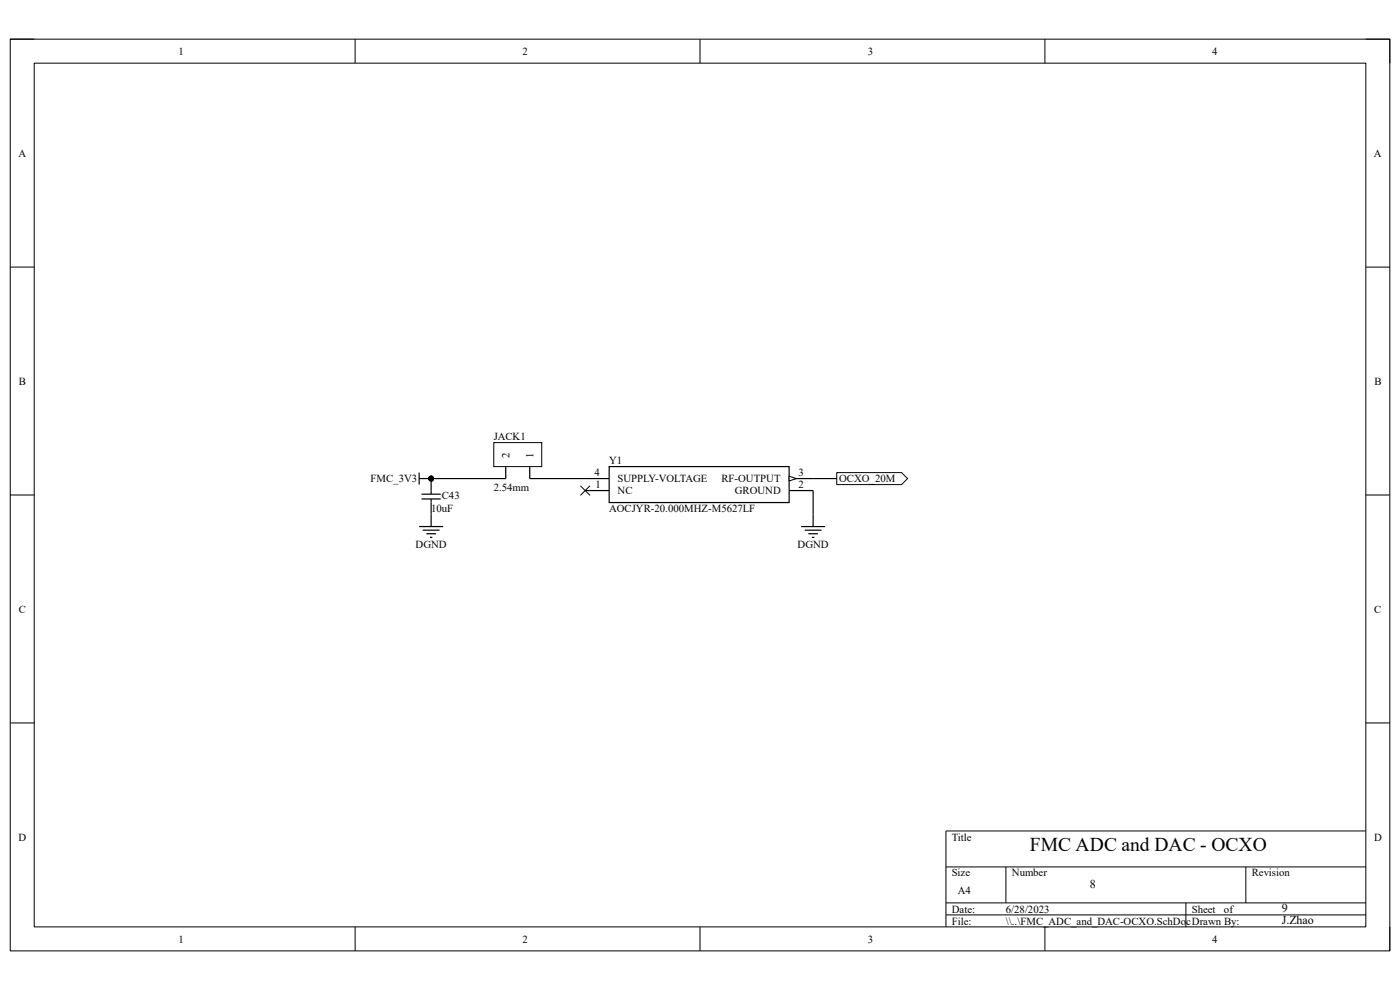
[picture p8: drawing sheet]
<svg xmlns="http://www.w3.org/2000/svg" width="297mm" height="210mm" viewBox="0 0 297 210" stroke-linecap="round" stroke-linejoin="round" font-family="sans-serif">
<path d="M2.2 8.3h292.7v193.4h-292.7z" fill="none" stroke="#000" stroke-width=".21"/>
<path d="M7.3 13.4h282.5v183.2h-282.5z" fill-rule="evenodd" fill="#fff"/>
<g fill="none" stroke="#000" stroke-width=".21">
<path d="M2.2 8.3h5.1M7.3 13.4h282.5v183.2h-282.5zM75.3 8.3v5.1M148.5 8.3v5.1M221.7 8.3v5.1M289.8 8.3h5.1v5.1M2.2 56.7h5.1M289.8 56.7h5.1M2.2 105h5.1M289.8 105h5.1M2.2 153.4h5.1M289.8 153.4h5.1"/>
<path d="M289.8 176.3h-89.1v20.3M75.3 196.6v5.1M148.5 196.6v5.1M200.7 183.9h89.1M200.7 191.5h89.1M200.7 194.1h89.1M213.4 183.9v7.6M221.7 196.6v5.1M251.6 191.5v5.1M264.3 183.9v7.6M294.9 196.6v5.1"/>
</g>
<path d="M129.2 99h38.2v7.6h-38.2z" fill-rule="evenodd" fill="#fff"/>
<path d="M129.2 99h38.2v7.6h-38.2zM124.1 104.1h5.1M167.4 104.1h5.1M167.4 101.5h5.1" fill="none" stroke="#000" stroke-width=".25"/>
<path d="M167.4 101l1.5 .5-1.5 .5z" fill="#fff"/>
<g fill="none" stroke="#000" stroke-width=".21">
<path d="M123.1 103l2.1 2.1M125.2 103l-2.1 2.1M167.4 101l1.5 .5-1.5 .5z"/>
<circle cx="91.5" cy="101.5" r=".51"/>
</g>
<g fill="none" stroke="#000" stroke-width=".25">
<path d="M88.9 101.5h2.6v3.3M88.9 111.7h5.1M88.9 100.3v2.5M89.4 104.8h4.1M89.4 105.8h4.1M89.7 112.5h3.5M90.5 113.2h2M91.2 114h.5M91.5 105.8v5.9M124.1 101.5h5.1M170 111.7h5M170.7 112.5h3.6"/>
<path d="M171.5 113.2h2M172.2 114h.6M172.5 109.2v2.5"/>
</g>
<circle cx="91.5" cy="101.5" r=".51" fill="#000"/>
<path d="M177.5 100.3h13.8l1.2 1.2-1.2 1.3h-13.8z" fill-rule="evenodd" fill="#fff"/>
<g fill="none" stroke="#000" stroke-width=".21">
<path d="M177.5 100.3h13.8l1.2 1.2-1.2 1.3h-13.8z"/>
<circle cx="91.5" cy="101.5" r=".51"/>
</g>
<path d="M91.5 101.5h15.8M112.4 101.5h11.7M172.5 104.1v5.1M172.5 101.5h5" fill="none" stroke="#000" stroke-width=".25"/>
<circle cx="91.5" cy="101.5" r=".51" fill="#000"/>
<path d="M104.8 93.9h10.1v5.1h-10.1z" fill-rule="evenodd" fill="#fff"/>
<path d="M104.8 93.9h10.1v5.1h-10.1z" fill="none" stroke="#000" stroke-width=".21"/>
<path d="M107.3 99v2.5M112.4 99v2.5" fill="none" stroke="#000" stroke-width=".25"/>
<text font-size="4.1" x="218.5" y="180.5">FMC ADC and DAC - OCXO</text>
<g font-size="2.5">
<text x="231.2" y="188.4">8</text>
<text x="271.9" y="196.1">J.Zhao</text>
<text x="271.9" y="193.5">9</text>
</g>
<g font-size="2.3">
<text x="37.9" y="11.6">1</text>
<text x="110.9" y="11.6">2</text>
<text x="184.1" y="11.6">3</text>
<text x="257.2" y="11.6">4</text>
<text x="3.9" y="33.2">A</text>
<text x="291.5" y="33.2">A</text>
<text x="4" y="81.6">B</text>
<text x="291.6" y="81.6">B</text>
<text x="104.7" y="93.4">JACK1</text>
<text x="108.1" y="97.2" transform="rotate(-90 108.1 97.2)">2</text>
<text x="113.2" y="97.2" transform="rotate(-90 113.2 97.2)">1</text>
<text x="126.1" y="101">4</text>
<text x="129.2" y="98.5">Y1</text>
<text x="169.4" y="101">3</text>
<text x="78.6" y="102.3">FMC_3V3</text>
<text x="93.7" y="105.8">C43</text>
<text x="104.7" y="104.1">2.54mm</text>
<text x="126.3" y="103.5">1</text>
<text x="131" y="104.8">NC</text>
<text x="131" y="102.3">SUPPLY-VOLTAGE</text>
<text x="153" y="102.3">RF-OUTPUT</text>
<text x="155.9" y="104.8">GROUND</text>
<text x="169.4" y="103.5">2</text>
<text x="178" y="102.3">OCXO_20M</text>
<text x="91.4" y="108.7">10uF</text>
<text x="129.2" y="108.7">AOCJYR-20.000MHZ-M5627LF</text>
<text x="88.2" y="116.3">DGND</text>
<text x="169.2" y="116.3">DGND</text>
<text x="4" y="130">C</text>
<text x="291.5" y="130">C</text>
<text x="3.9" y="178.3">D</text>
<text x="201.9" y="178.3">Title</text>
<text x="291.5" y="178.3">D</text>
<text x="201.9" y="185.9">Size</text>
<text x="214.7" y="185.9">Number</text>
<text x="265.5" y="185.9">Revision</text>
<text x="203.2" y="189.7">A4</text>
<text x="201.9" y="193.6">Date:</text>
<text x="201.9" y="196.1">File:</text>
<text x="213.4" y="193.6">6/28/2023</text>
<text x="213.4" y="196.1">\\..\FMC_ADC_and_DAC-OCXO.SchDocDrawn By:</text>
<text x="252.9" y="193.6">Sheet</text>
<text x="259.7" y="193.6">of</text>
<text x="37.9" y="199.9">1</text>
<text x="110.9" y="199.9">2</text>
<text x="184.1" y="199.9">3</text>
<text x="257.2" y="199.9">4</text>
</g>
</svg>
